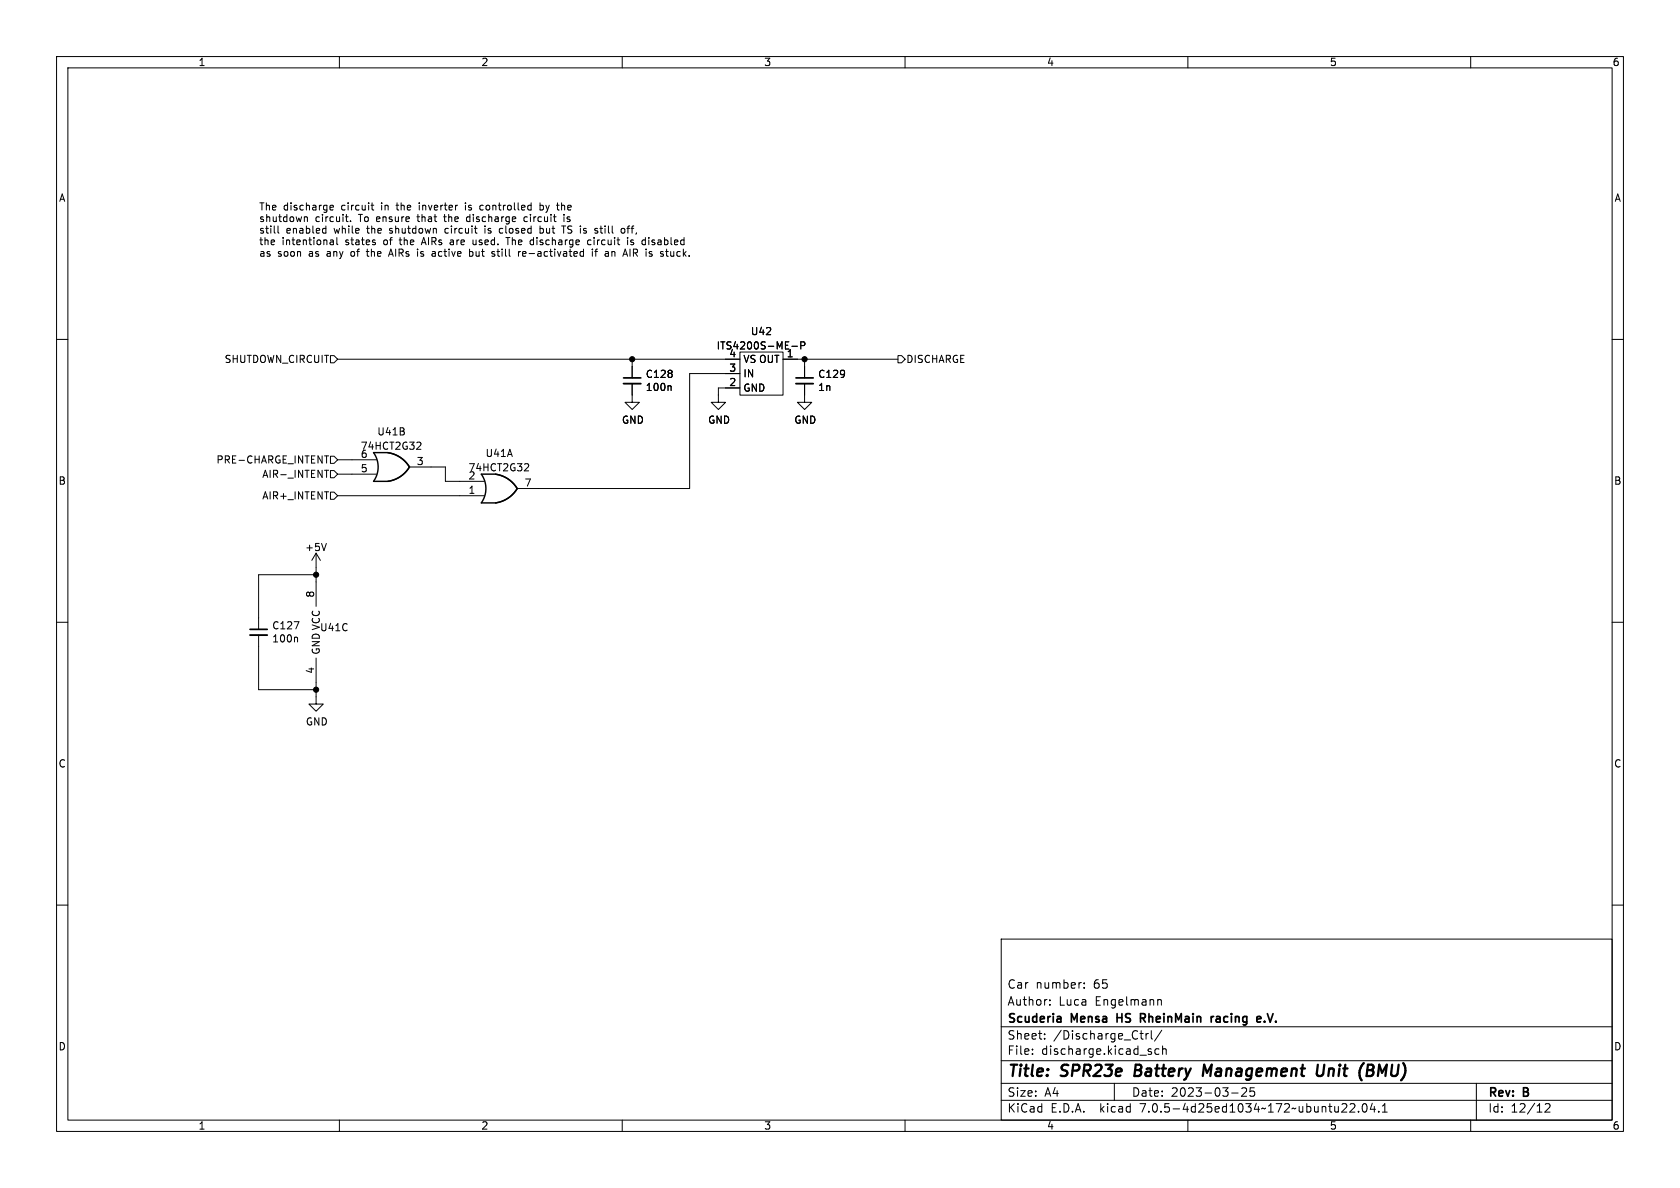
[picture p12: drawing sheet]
<svg xmlns="http://www.w3.org/2000/svg" width="297mm" height="210mm" viewBox="0 0 297 210" stroke-linecap="round" stroke-linejoin="round" font-family="sans-serif">
<g fill="none" stroke="#000" stroke-width=".18">
<path d="M10 10h277v190h-277zM12 12h273v186h-273zM60 10v2M110 10v2M160 10v2M210 10v2M260 10v2M49.1 39.9v1.1l.2 .2M53.8 38.3v.9M53.8 38.4l.2-.1 .3 .1v.8M57.6 39.9v1.3M58.3 36.7l.6-.1v-.3h-.4l-.2 .2 .1 .6h.5"/>
<path d="M61.1 38.3h.4M61.2 37.9v1.1l.3 .2M62 39.1v.1M65.6 36.3h.5M65.8 35.9v1l.3 .2M80.8 36.3h.1M91 38.3l.2 .3-.6 .1M91.1 39.1l-.1 .1M93.5 36.3h.4M93.9 37.1h-.4M93.9 35.9v1.2M95.5 39.9v1.3"/>
<path d="M95.5 35.9v1.2M95.5 37.1h.1M95.6 36.3h-.1M98.4 36.3h.5M98.6 35.9v1l.1 .2M99.3 39.9h.7M99.7 37.9v.1M99.7 38.3v.9M10 60h2M57.3 40.4h.3M57.6 41.2h-.3M58.3 43.1l.2 .2 .4-.1"/>
<path d="M58.4 42.5h.5v.8M58.9 42.7l-.4 .1-.2 .2M59.5 42v1.1l.2 .2M66.2 42.8l.2 .2-.2 .3M66.2 42.4l.1 .1M73.8 44v.2M76.5 44.5h-.1M76.5 44.8l-.1 .2 .1 .3M77.1 40.4v.8M83 44v1.3M83 45.2l.4 .1M83.4 44.5h-.4"/>
<path d="M83.9 40.4h.4M84.1 41.2h.2M86.9 45.2h.5M87.4 44.5h-.3l-.2 .1 .1 .2 .4 .1M91.7 44.5v.8M92 44.5l-.3 .2M93.8 43.1l.4 .2M94.2 42.4l-.4 .1M95.5 41.2h.1M95.6 40.4h-.1M103.2 44.5h-.4l-.3 .2 .2 .5h.5M103.2 44v1.3"/>
<path d="M104.4 42.4l-.4 .1-.1 .2v.4l.5 .2M104.7 44v.2M104.7 44.5v.8M105.1 44.5h.5M105.2 40.4h.4M105.2 40.7l.5 .3M105.4 44.1l-.1 1.2M105.7 41l-.2 .2h-.2M107.1 44.5h.3l.2 .1v.7M107.6 45.2l-.5 .1M107.6 44.8h-.5M110.2 44.9h.6"/>
<path d="M110.5 40.6l-.3-.2h-.3l-.1 .2 .1 .6h.3l.3-.2M110.5 44l.5 1.3M111 42.4v.9M113.7 42.4l.4 .1M114.1 43.2l-.4 .1M114.1 42v1.3M117.7 44.5h.4M117.8 44l.1 1.2M285 60h2M58.4 62.9h.7l.6 .6-.6 .6h-.7zM59.7 63.5h71.1M73.9 78.2h.4l.1 .3-.8 .9h.8"/>
<path d="M111.8 67.8v3.3h1.2l-1.2 1.3-1.3-1.3h1.3M111.8 63.5v3.3M118.5 68.2l.1 .2v.6M130.8 62.2h7.6v7.7h-7.6zM130.8 68.6h-3.8v2.5h1.3l-1.3 1.3-1.3-1.3h1.3M130.8 66h-8.9v20.4h-30.5M138.4 63.5h20.3M140 61.2h1M141.6 61.1l.6-.1 .1-.1-.1-.4-.6-.1v1.3M142.2 67.8v3.3h1.3l-1.3 1.3-1.2-1.3h1.2M142.2 63.5v3.3M158.7 62.9h.7l.6 .6-.6 .6h-.7z"/>
<path d="M55.9 97.8l-.8 1.3M55.9 97.8v9.4M55.9 97.8l.7 1.3M57.4 80.6h.7M57.4 83.1h.7M57.7 96.1l-.4 1.2M58.4 80.6h.7l.6 .7-.6 .6h-.7zM58.4 83.2h.7l.6 .6-.6 .7h-.7zM58.4 87h.7l.6 .6-.6 .7h-.7zM59.7 83.8h6.8M59.7 81.3h6.8M59.7 87.6h25.9"/>
<path d="M72.4 82.6h6.3v2.5h6.9M92.9 82h.4l.2 .3-.8 .9h.8M10 110h2M45.7 112.3v9.6h10.2M52.4 112.6l.2 .2v.7M55.9 116.3v8.2h1.2l-1.2 1.2-1.3-1.2h1.3M55.9 101.6h-10.2v9.7M285 110h2M10 160h2M285 160h2M177 166h108v32h-108zM185.6 177.6v.1"/>
<path d="M185.6 176.8v.1M191.7 174.6v.1M191.7 173.8v.1M204.7 176.8l.2-.1 .3 .1 .1 .9M60 198v2M110 198v2M160 198v2M177 194.5h108M177 191.5h108M177 187.5h108M177 181.5h108M182.5 186.3v.1"/>
<path d="M182.5 185.5v.1M184.7 183.6v.1M184.7 182.8v.1M197 191.5v3M201.5 182.7h.6M201.8 183.6l.3 .1M202.6 182.7v1M203 182.7l-.3 .1-.1 .2M203.5 186v.3M203.5 182.2v1.3l.2 .2M204.9 185.5l-.4-.1-.3 .3v.4l.1 .2h.6M205.4 182.1l-1.3 2"/>
<path d="M205.5 185.5l.2-.1 .4 .1 .1 .9M205.5 184.9v1.5M210 198v2M217.7 193.2h1.2M219.6 192.4h-.1M220.2 192.4l.2 .2-.1 .3-.8 .9h.9M221 192.3v.7l.2-.1h.5l.1 .6-.3 .3-.5-.1M237.2 196.6h.9M238 195.2v.5M238.7 195.2l.5-.1 .3 .1v.3l-.9 1.1h.9M240.2 196.5v.1M241 195.2l.2-.1a.81 .81 0 0 1 .6 .6 .81 .81 0 0 1-.3 .8l-.2 .1a.81 .81 0 0 1-.3-1.4z"/>
<path d="M242.6 195l-.4 1.1h1M243 195.6v1M243.7 196.5v.1M244.4 196.6h.8M244.4 195.5l.4-.4v1.5M260 198v2M261 191.5v6.5M273.2 195.2l.5-.1 .3 .1v.3l-.9 1.1h.9"/>
</g>
<path d="M213.4 189.6l-.5-1.4-.3 2M233 188.2l-.2 1.6 .1 .3a.66 .66 0 0 0 .9-.1M241.1 187.9l-.1 .1M241.7 189.2h.7M241.8 188.2l-.2 2h.7" fill="none" stroke="#000" stroke-width=".4"/>
<path d="M110.2 66.8h3.1M140.7 66.8h3.1M44.2 111.3h3M187.5 179.8l.1 .9M201.6 180h.6M202.2 179.2h-.6v1.5M214.1 179.7v1M214.6 179.7l-.3 .1-.2 .2M222.2 179.9l.2-.2h.3l.2 .2v.1l-.7 .2M187.6 180.6l-.2 .1M187.6 180l-.2 .1M222.2 180.5l.2 .2 .4-.1" fill="none" stroke="#000" stroke-width=".3"/>
<path d="M110.2 67.8h3.1M140.7 67.8h3.1M44.2 112.3h3" fill="none" stroke="#000" stroke-width=".33"/>
<path d="M66 80a4.4 4.4 0 0 1 0 5.1h2.6a5 5 0 0 0 3.7-2.6 5.3 5.3 0 0 0-3.7-2.5M85.1 83.8a4.4 4.4 0 0 1 0 5.1h2.5a5 5 0 0 0 3.8-2.6 5.3 5.3 0 0 0-3.8-2.5" fill="none" stroke="#000" stroke-width=".25"/>
<g fill="#000" stroke="#000" stroke-width=".18">
<circle cx="111.8" cy="63.5" r=".46"/>
<circle cx="142.2" cy="63.5" r=".46"/>
<circle cx="55.9" cy="101.6" r=".46"/>
<circle cx="55.9" cy="121.9" r=".46"/>
</g>
<g font-size="2.8">
<text x="178" y="190.8">Title:</text>
<text x="187.5" y="190.8">SPR23e</text>
<text x="201" y="190.8">Battery</text>
<text x="213.7" y="190.8">Management</text>
<text x="234.4" y="190.8">Unit</text>
<text x="242.5" y="190.8">(BMU)</text>
</g>
<g font-size="2.1">
<text x="178" y="177.9">Author:</text>
<text x="178" y="174.9">Car</text>
<text x="183" y="174.9">number:</text>
<text x="187.1" y="177.9">Luca</text>
<text x="193.2" y="174.9">65</text>
<text x="193.5" y="177.9">Engelmann</text>
<text x="178" y="183.9">Sheet:</text>
<text x="178" y="181.1">Scuderia</text>
<text x="186.2" y="183.9">/Discharge_Ctrl/</text>
<text x="189.3" y="181.1">Mensa</text>
<text x="197.8" y="181.1">HS</text>
<text x="202.4" y="181.1">RheinMain</text>
<text x="215.4" y="181.1">racing</text>
<text x="224" y="181.1">e.V.</text>
<text x="178" y="186.6">File:</text>
<text x="184" y="186.6">discharge.kicad_sch</text>
<text x="178" y="196.8">KiCad</text>
<text x="178" y="194">Size:</text>
<text x="184.6" y="194">A4</text>
<text x="185.7" y="196.8">E.D.A.</text>
<text x="194.4" y="196.8">kicad</text>
<text x="200" y="194">Date:</text>
<text x="201.5" y="196.8">7.0.5-4d25ed1034~172~ubuntu22.04.1</text>
<text x="206.9" y="194">2023-03-25</text>
<text x="263" y="194.2">Rev:</text>
<text x="263" y="196.8">Id:</text>
<text x="267" y="196.8">12/12</text>
<text x="269.2" y="194.2">B</text>
</g>
<g font-size="1.8">
<text x="35" y="11.8">1</text>
<text x="85" y="11.8">2</text>
<text x="135" y="11.8">3</text>
<text x="185" y="11.8">4</text>
<text x="235" y="11.8">5</text>
<text x="285" y="11.8">6</text>
<text x="10.4" y="35.8">A</text>
<text x="285.4" y="35.8">A</text>
<text x="45.7" y="37.3">The</text>
<text x="45.7" y="39.3">shutdown</text>
<text x="45.7" y="41.4">still</text>
<text x="50" y="37.3">discharge</text>
<text x="50.5" y="41.4">enabled</text>
<text x="55.6" y="39.3">circuit.</text>
<text x="59" y="41.4">while</text>
<text x="60.3" y="37.3">circuit</text>
<text x="63.4" y="39.3">To ensure</text>
<text x="65" y="41.4">the</text>
<text x="67.4" y="37.3">in</text>
<text x="69" y="41.4">shutdown</text>
<text x="70.3" y="37.3">the</text>
<text x="74" y="39.3">that</text>
<text x="74.4" y="37.3">inverter</text>
<text x="78.8" y="39.3">the</text>
<text x="79" y="41.4">circuit</text>
<text x="82.6" y="37.3">is</text>
<text x="82.9" y="39.3">discharge</text>
<text x="85.4" y="37.3">controlled</text>
<text x="86.1" y="41.4">is</text>
<text x="88.8" y="41.4">closed</text>
<text x="93.2" y="39.3">circuit</text>
<text x="96.1" y="41.4">but</text>
<text x="96.1" y="37.3">by</text>
<text x="99.3" y="37.3">the</text>
<text x="100.2" y="41.4">TS is</text>
<text x="100.3" y="39.3">is</text>
<text x="106.2" y="41.4">still</text>
<text x="111" y="41.4">off,</text>
<text x="45.7" y="43.4">the</text>
<text x="45.7" y="45.5">as</text>
<text x="49" y="45.5">soon</text>
<text x="49.8" y="43.4">intentional</text>
<text x="54.6" y="45.5">as</text>
<text x="57.8" y="45.5">any</text>
<text x="61" y="43.4">states</text>
<text x="62.2" y="45.5">of</text>
<text x="65.2" y="45.5">the</text>
<text x="67.9" y="43.4">of</text>
<text x="69.2" y="45.5">AIRs</text>
<text x="70.8" y="43.4">the</text>
<text x="74.3" y="45.5">is</text>
<text x="74.9" y="43.4">AIRs</text>
<text x="77" y="45.5">active</text>
<text x="80" y="43.4">are</text>
<text x="83.8" y="45.5">but</text>
<text x="84.1" y="43.4">used.</text>
<text x="87.9" y="45.5">still</text>
<text x="90.2" y="43.4">The</text>
<text x="92.7" y="45.5">re-activated</text>
<text x="94.5" y="43.4">discharge</text>
<text x="104.8" y="43.4">circuit</text>
<text x="105.8" y="45.5">if</text>
<text x="108.3" y="45.5">an</text>
<text x="111.7" y="45.5">AIR is</text>
<text x="111.9" y="43.4">is</text>
<text x="114.7" y="43.4">disabled</text>
<text x="118.4" y="45.5">stuck.</text>
<text x="132.7" y="59.4">U42</text>
<text x="39.7" y="64.3">SHUTDOWN_CIRCUIT</text>
<text x="126.6" y="61.9">ITS4200S-ME-P</text>
<text x="128.9" y="65.8">3</text>
<text x="128.9" y="63.2">4</text>
<text x="131.3" y="64.3">VS OUT</text>
<text x="139" y="63.2">1</text>
<text x="160.1" y="64.3">DISCHARGE</text>
<text x="114.1" y="67">C128</text>
<text x="114.1" y="69.3">100n</text>
<text x="128.9" y="68.3">2</text>
<text x="131.3" y="69.4">GND</text>
<text x="131.3" y="66.9">IN</text>
<text x="144.6" y="67">C129</text>
<text x="144.6" y="69.3">1n</text>
<text x="66.6" y="77.1">U41B</text>
<text x="109.9" y="75.1">GND</text>
<text x="125.1" y="75.1">GND</text>
<text x="140.4" y="75.1">GND</text>
<text x="38.2" y="82.1">PRE-CHARGE_INTENT</text>
<text x="63.7" y="79.7">74HCT2G32</text>
<text x="63.7" y="83.6">5</text>
<text x="63.7" y="81">6</text>
<text x="73.6" y="82.3">3</text>
<text x="82.8" y="83.5">74HCT2G32</text>
<text x="85.8" y="80.9">U41A</text>
<text x="10.3" y="85.8">B</text>
<text x="46.3" y="84.6">AIR-_INTENT</text>
<text x="46.3" y="88.5">AIR+_INTENT</text>
<text x="82.8" y="87.4">1</text>
<text x="82.8" y="84.8">2</text>
<text x="92.7" y="86.1">7</text>
<text x="285.3" y="85.8">B</text>
<text x="53.9" y="97.6">+5V</text>
<text x="55.6" y="105.7" transform="rotate(-90 55.6 105.7)">8</text>
<text x="48.1" y="111.4">C127</text>
<text x="48.1" y="113.7">100n</text>
<text x="56.5" y="111.8">U41C</text>
<text x="55.6" y="119.2" transform="rotate(-90 55.6 119.2)">4</text>
<text x="56.7" y="115.8" transform="rotate(-90 56.7 115.8)">GND VCC</text>
<text x="54" y="128.4">GND</text>
<text x="10.3" y="135.8">C</text>
<text x="285.3" y="135.8">C</text>
<text x="10.3" y="185.8">D</text>
<text x="285.3" y="185.8">D</text>
<text x="35" y="199.8">1</text>
<text x="85" y="199.8">2</text>
<text x="135" y="199.8">3</text>
<text x="185" y="199.8">4</text>
<text x="235" y="199.8">5</text>
<text x="285" y="199.8">6</text>
</g>
</svg>
